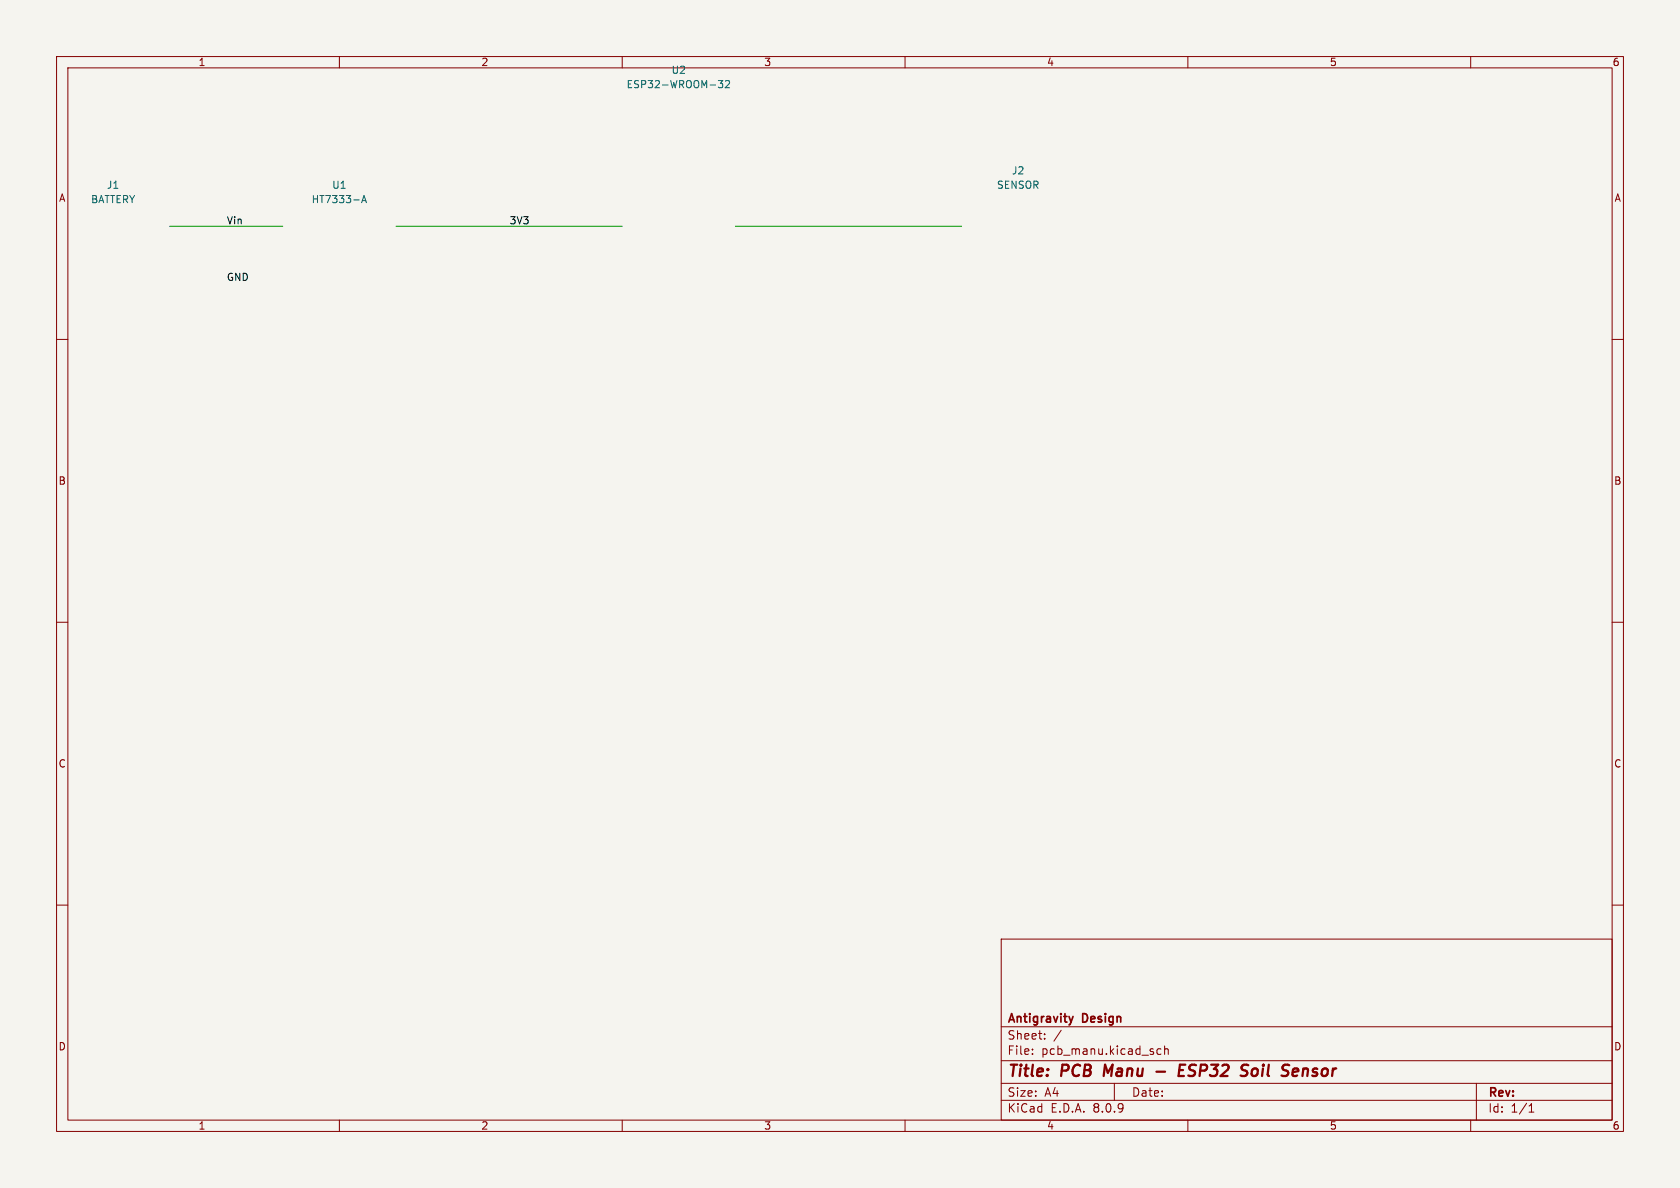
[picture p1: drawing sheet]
<svg xmlns="http://www.w3.org/2000/svg" width="297mm" height="210mm" viewBox="0 0 297 210" stroke-linecap="round" stroke-linejoin="round" font-family="sans-serif">
<path d="M0 0h297v210h-297z" fill="#f5f4ef" stroke="#f5f4ef" stroke-width=".18"/>
<g fill="none" stroke="#840000" stroke-width=".18">
<path d="M10 10h277v190h-277zM12 12h273v186h-273zM60 10v2M110 10v2M160 10v2M210 10v2M260 10v2M10 60h2M285 60h2M10 110h2M285 110h2M10 160h2"/>
<path d="M177 166h108v32h-108zM285 160h2M60 198v2M110 198v2M160 198v2M177 194.5h108M177 191.5h108M177 187.5h108M177 181.5h108M182.5 186.3v.1M182.5 185.5v.1M184.7 183.6v.1"/>
<path d="M184.7 182.8v.1M187.6 182.1l-1.3 2M197 191.5v3M205.2 185.5l-.4-.1-.3 .3v.4l.2 .2h.5M205.9 185.5l.2-.1 .4 .1v.9M205.9 184.9v1.5M210 198v2M260 198v2M261 191.5v6.5M270.3 196.6h.9M270.3 195.5l.4-.4v1.5"/>
</g>
<path d="M195.4 188.2l-.3 2M204.4 189.4h1.6M208.5 189.2h.6M209.6 188.2h-1l-.3 2h1M220.4 188.2l.3 .1M222 188.9a.62 .62 0 0 0-.7 .4v.7a.52 .52 0 0 0 .8 .1M228.9 188.9l.6 .1v.4l-1 .1M229.3 190.1l-.6 .1" fill="none" stroke="#840000" stroke-width=".4"/>
<path d="M189.7 179.7l-.4 1" fill="none" stroke="#840000" stroke-width=".3"/>
<path d="M127 14.2h.8l-.5 .5 .4 .1v.6l-.2 .1-.5-.1M128.3 14.4l.4-.2 .3 .4-.8 .9h.8M63.9 35.8l.5-1.2 .4 1.2M64.1 35.5h.6" fill="none" stroke="#006464" stroke-width=".18"/>
<path d="M30 40h20M70 40h40M130 40h40" fill="none" stroke="#009600" stroke-width=".18"/>
<g font-size="2.8" fill="#840000">
<text x="178" y="190.9">Title:</text>
<text x="187.7" y="190.9">PCB</text>
<text x="196" y="190.9">Manu</text>
<text x="210.8" y="190.9">ESP32</text>
<text x="222.7" y="190.9">Soil</text>
<text x="230.7" y="190.9">Sensor</text>
</g>
<g font-size="2.1" fill="#840000">
<text x="178" y="184">Sheet:</text>
<text x="178" y="181.2">Antigravity</text>
<text x="191.5" y="181.2">Design</text>
<text x="178" y="186.7">File:</text>
<text x="184.1" y="186.7">pcb_manu.kicad_sch</text>
<text x="178" y="196.9">KiCad</text>
<text x="178" y="194.1">Size:</text>
<text x="184.7" y="194.1">A4</text>
<text x="185.7" y="196.9">E.D.A.</text>
<text x="193.3" y="196.9">8.0.9</text>
<text x="200" y="194.1">Date:</text>
<text x="263" y="194.3">Rev:</text>
<text x="263" y="196.9">Id:</text>
<text x="267.1" y="196.9">1/1</text>
</g>
<g font-size="1.8" fill="#840000">
<text x="35" y="11.9">1</text>
<text x="85" y="11.9">2</text>
<text x="135" y="11.9">3</text>
<text x="185" y="11.9">4</text>
<text x="235" y="11.9">5</text>
<text x="285" y="11.9">6</text>
<text x="10.3" y="35.9">A</text>
<text x="285.3" y="35.9">A</text>
<text x="10.3" y="85.9">B</text>
<text x="285.3" y="85.9">B</text>
<text x="10.3" y="135.9">C</text>
<text x="285.3" y="135.9">C</text>
<text x="10.3" y="185.9">D</text>
<text x="285.3" y="185.9">D</text>
<text x="35" y="199.9">1</text>
<text x="85" y="199.9">2</text>
<text x="135" y="199.9">3</text>
<text x="185" y="199.9">4</text>
<text x="235" y="199.9">5</text>
<text x="285" y="199.9">6</text>
</g>
<g font-size="1.8" fill="#006464">
<text x="110.7" y="15.8">ESP32-WROOM-32</text>
<text x="118.6" y="13.3">U2</text>
<text x="18.8" y="33.6">J1</text>
<text x="58.6" y="33.6">U1</text>
<text x="176.1" y="33.6">SENSOR</text>
<text x="178.8" y="31">J2</text>
<text x="16" y="36.1">BATTERY</text>
<text x="55" y="36.1">HT7333-A</text>
</g>
<g font-size="1.8" fill="#0f0f0f">
<text x="40" y="39.7">Vin</text>
<text x="90" y="39.7">3V3</text>
<text x="40" y="49.7">GND</text>
</g>
</svg>
